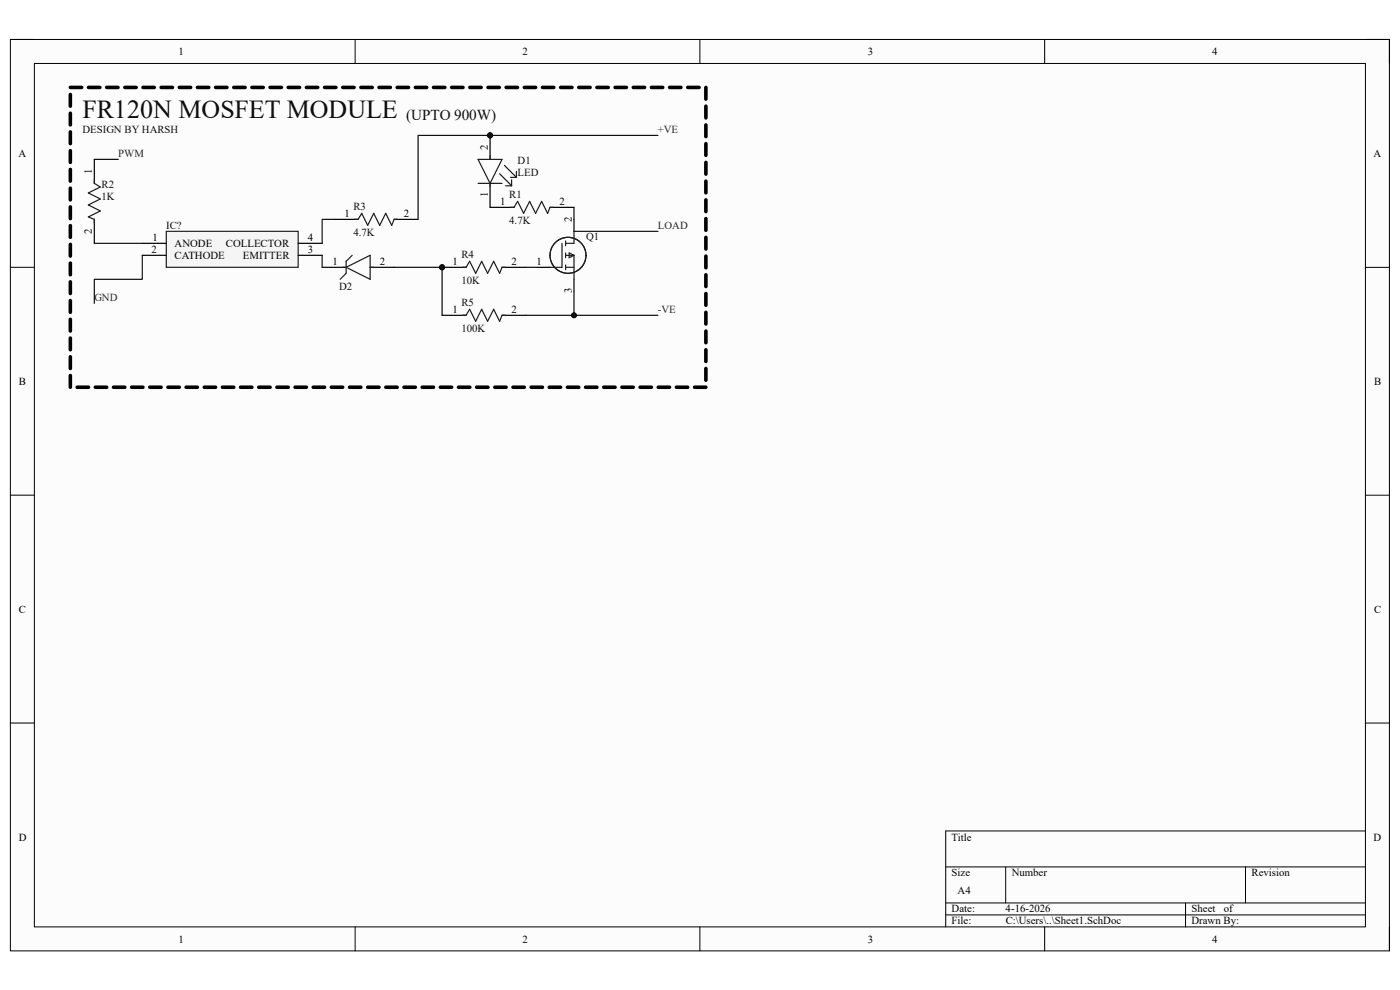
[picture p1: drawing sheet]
<svg xmlns="http://www.w3.org/2000/svg" width="297mm" height="210mm" viewBox="0 0 297 210" stroke-linecap="round" stroke-linejoin="round" font-family="sans-serif">
<path d="M2.2 8.4h292.6v193.3h-292.6z" fill-rule="evenodd" fill="#fcfcfc"/>
<path d="M2.2 8.4h292.6v193.3h-292.6z" fill="none" stroke="#000" stroke-width=".21"/>
<path d="M7.3 13.5h282.4v183.1h-282.4z" fill-rule="evenodd" fill="#fcfcfc"/>
<g fill="none" stroke="#000" stroke-width=".21">
<path d="M2.2 8.4h5.1M7.3 13.5h282.4v183.1h-282.4zM75.3 8.4v5.1M148.5 8.4v5.1M221.6 8.4v5.1M289.7 8.4h5.1v5.1M2.2 56.7h5.1M289.7 56.7h5.1M2.2 105h5.1M289.7 105.1h5.1M2.2 153.4h5.1M289.7 153.4h5.1"/>
<path d="M289.7 176.3h-89.1v20.3M75.3 196.6v5.1M148.5 196.6v5.1M200.6 183.9h89.1M200.6 191.5h89.1M200.6 194.1h89.1M213.4 183.9v7.6M221.6 196.6v5.1M251.5 191.5v5.1M264.2 183.9v7.6M294.8 196.6v5.1"/>
</g>
<path d="M114.1 56.7h2.6M121.8 46.5v2.6M121.8 59.3v2.5" fill="none" stroke="#000" stroke-width=".25"/>
<g fill="none" stroke="#1c1c1c" stroke-width=".25">
<path d="M119.2 51.6v5.1h-2.5M120 56.7h1.8M120 54.2h1.8M120 51.1v1M120 53.7v1M120 56.2v1M120.8 53.7l1 .5-1 .5zM121.8 49.1v2.5h-1.8M121.8 54.2v5.1"/>
<circle cx="120.5" cy="54.2" r="3.8"/>
</g>
<circle cx="93.8" cy="56.7" r=".51" fill="#0e0e0e"/>
<circle cx="93.8" cy="56.7" r=".51" fill="none" stroke="#0e0e0e" stroke-width=".21"/>
<path d="M93.8 56.7h5.1" fill="none" stroke="#000" stroke-width=".25"/>
<circle cx="93.8" cy="56.7" r=".51" fill="#0e0e0e"/>
<circle cx="93.8" cy="56.7" r=".51" fill="none" stroke="#0e0e0e" stroke-width=".21"/>
<path d="M20 33.8v5.1M20 46.5v5.1M70.9 46.5h5.1M83.6 46.5h5.1M104 44h5.1M106.5 56.7h5.1M116.7 44h5.1M93.8 66.9h5.1M106.5 66.9h5.1" fill="none" stroke="#000" stroke-width=".25"/>
<path d="M20 38.1v.8l1.3 .8-2.6 1.2 2.6 1.3-2.6 1.3 2.6 1.3-2.6 1.2 1.3 .5v.8M75.2 46.5h.8l.7-1.2 1.3 2.5 1.3-2.5 1.3 2.5 1.2-2.5 1.3 2.5 .5-1.3h.8M98.1 56.7h.8l.7-1.3 1.3 2.6 1.3-2.6 1.3 2.6 1.2-2.6 1.3 2.6 .5-1.3h.8M108.3 44h.8l.7-1.3 1.3 2.6 1.3-2.6 1.2 2.6 1.3-2.6 1.3 2.6 .5-1.3h.7M98.1 66.9h.8l.7-1.3 1.3 2.6 1.3-2.6 1.3 2.6 1.2-2.6 1.3 2.6 .5-1.3h.8" fill="none" stroke="#1c1c1c" stroke-width=".25"/>
<circle cx="104" cy="28.7" r=".51" fill="#0e0e0e"/>
<circle cx="104" cy="28.7" r=".51" fill="none" stroke="#0e0e0e" stroke-width=".21"/>
<path d="M104 28.7v5.1" fill="none" stroke="#000" stroke-width=".25"/>
<circle cx="104" cy="28.7" r=".51" fill="#0e0e0e"/>
<circle cx="104" cy="28.7" r=".51" fill="none" stroke="#0e0e0e" stroke-width=".21"/>
<path d="M104 38.9v5.1M68.3 56.7h5.1M78.5 56.7h5.1" fill="none" stroke="#000" stroke-width=".25"/>
<g fill="none" stroke="#1c1c1c" stroke-width=".25">
<path d="M101.4 33.8h5.1l-2.5 5.1zM101.4 38.9h5.1M104 33.1v.7M104 38.9v.8M106 36.9l2.5 2.5M107 35.1l2.6 2.5M107.3 39.4h1.2M108.3 37.6h1.3M108.5 38.1v1.3M109.6 36.4v1.2M72.7 56.7h.7M73.4 56.7l5.1-2.5v5.1z"/>
<path d="M74.7 54.2l-1.3 1.2v2.6l-1.2 1.3M78.5 56.7h.8"/>
</g>
<g fill="none" stroke="#000" stroke-width=".76">
<path d="M14.9 18.5h2.4M18.8 18.5h2.4M22.6 18.5h2.4M26.5 18.5h2.4M30.3 18.5h2.4M34.2 18.5h2.4M38 18.5h2.4M41.9 18.5h2.4M45.7 18.5h2.4M49.6 18.5h2.4M53.4 18.5h2.5M57.3 18.5h2.4"/>
<path d="M61.2 18.5h2.4M65 18.5h2.4M68.9 18.5h2.4M72.7 18.5h2.4M76.6 18.5h2.4M80.4 18.5h2.4M84.3 18.5h2.4M88.1 18.5h2.4M92 18.5h2.4M95.8 18.5h2.4M99.7 18.5h2.4M103.5 18.5h2.4"/>
<path d="M107.4 18.5h2.4M111.2 18.5h2.4M115.1 18.5h2.4M118.9 18.5h2.4M122.8 18.5h2.4M126.6 18.5h2.4M130.5 18.5h2.4M134.3 18.5h2.5M138.2 18.5h2.4M142 18.5h2.5M145.9 18.5h2.4M149.8 18.5v2.5"/>
<path d="M14.9 20v2.5M14.9 24v2.5M14.9 28v2.5M14.9 32v2.4M14.9 35.9v2.5M14.9 39.9v2.5M149.8 22.5v2.5M149.8 26.5v2.5M149.8 30.5v2.5M149.8 34.4v2.5M149.8 38.4v2.5M14.9 43.9v2.5"/>
<path d="M14.9 47.9v2.4M14.9 51.8v2.5M14.9 55.8v2.5M14.9 59.8v2.5M149.8 42.4v2.5M149.8 46.4v2.5M149.8 50.4v2.4M149.8 54.3v2.5M149.8 58.3v2.5M14.9 63.8v2.4M14.9 67.7v2.5M14.9 71.7v2.5"/>
<path d="M14.9 75.7v2.5M14.9 79.7v2.4M149.8 62.3v2.5M149.8 66.3v2.4M149.8 70.2v2.5M149.8 74.2v2.5M149.8 78.2v2.5M16.4 82.1h2.4M20.2 82.1h2.4M24.1 82.1h2.4M27.9 82.1h2.4M31.8 82.1h2.4"/>
<path d="M35.6 82.1h2.4M39.5 82.1h2.4M43.3 82.1h2.4M47.2 82.1h2.4M51 82.1h2.4M54.9 82.1h2.4M58.7 82.1h2.5M62.6 82.1h2.4M66.4 82.1h2.5M70.3 82.1h2.4M74.2 82.1h2.4M78 82.1h2.4"/>
<path d="M81.9 82.1h2.4M85.7 82.1h2.4M89.6 82.1h2.4M93.4 82.1h2.4M97.3 82.1h2.4M101.1 82.1h2.4M105 82.1h2.4M108.8 82.1h2.4M112.7 82.1h2.4M116.5 82.1h2.4M120.4 82.1h2.4M124.2 82.1h2.4"/>
<path d="M128.1 82.1h2.4M131.9 82.1h2.4M135.8 82.1h2.4M139.6 82.1h2.4M143.5 82.1h2.4M147.3 82.1h2.5"/>
</g>
<path d="M35.3 49.1h28v7.6h-28z" fill-rule="evenodd" fill="#f5f5f5"/>
<path d="M35.3 49.1h28v7.6h-28z" fill="none" stroke="#262626" stroke-width=".25"/>
<path d="M30.2 51.6h5.1M30.2 54.2h5.1M63.3 51.6h5M63.3 54.2h5" fill="none" stroke="#000" stroke-width=".25"/>
<path d="M111.6 56.7h2.5M121.8 61.8v5.1h-10.2" fill="none" stroke="#0e0e0e" stroke-width=".25"/>
<circle cx="121.8" cy="66.9" r=".51" fill="#0e0e0e"/>
<circle cx="121.8" cy="66.9" r=".51" fill="none" stroke="#0e0e0e" stroke-width=".21"/>
<path d="M93.8 56.7v10.2" fill="none" stroke="#0e0e0e" stroke-width=".25"/>
<circle cx="93.8" cy="56.7" r=".51" fill="#0e0e0e"/>
<circle cx="93.8" cy="56.7" r=".51" fill="none" stroke="#0e0e0e" stroke-width=".21"/>
<path d="M104 28.7h-15.3v17.8M121.8 44v2.5" fill="none" stroke="#0e0e0e" stroke-width=".25"/>
<circle cx="104" cy="28.7" r=".51" fill="#0e0e0e"/>
<circle cx="104" cy="28.7" r=".51" fill="none" stroke="#0e0e0e" stroke-width=".21"/>
<path d="M104 28.7h35.6" fill="none" stroke="#0e0e0e" stroke-width=".25"/>
<circle cx="104" cy="28.7" r=".51" fill="#0e0e0e"/>
<circle cx="104" cy="28.7" r=".51" fill="none" stroke="#0e0e0e" stroke-width=".21"/>
<path d="M121.8 49.1h17.8M121.8 66.9h17.8" fill="none" stroke="#0e0e0e" stroke-width=".25"/>
<circle cx="121.8" cy="66.9" r=".51" fill="#0e0e0e"/>
<circle cx="121.8" cy="66.9" r=".51" fill="none" stroke="#0e0e0e" stroke-width=".21"/>
<path d="M83.6 56.7h10.2" fill="none" stroke="#0e0e0e" stroke-width=".25"/>
<circle cx="93.8" cy="56.7" r=".51" fill="#0e0e0e"/>
<circle cx="93.8" cy="56.7" r=".51" fill="none" stroke="#0e0e0e" stroke-width=".21"/>
<path d="M20 33.8h5.1M20 51.6h10.2M30.2 54.2v5.1h-10.2v5M68.3 54.2v2.5M70.9 46.5h-2.6v5.1" fill="none" stroke="#0e0e0e" stroke-width=".25"/>
<text font-size="5.5" fill="#0e0e0e" x="17.5" y="25">FR120N MOSFET MODULE</text>
<text font-size="3.2" fill="#0e0e0e" x="86.1" y="25.4">(UPTO 900W)</text>
<g font-size="2.3">
<text x="37.9" y="11.7">1</text>
<text x="110.9" y="11.7">2</text>
<text x="184.1" y="11.7">3</text>
<text x="257.1" y="11.7">4</text>
<text x="3.9" y="33.3">A</text>
<text x="103.5" y="31.8" transform="rotate(-90 103.5 31.8)">2</text>
<text x="291.4" y="33.3">A</text>
<text x="19.5" y="36.9" transform="rotate(-90 19.5 36.9)">1</text>
<text x="103.5" y="41.8" transform="rotate(-90 103.5 41.8)">1</text>
<text x="73.1" y="46">1</text>
<text x="85.6" y="46">2</text>
<text x="106.1" y="43.5">1</text>
<text x="118.7" y="43.5">2</text>
<text x="121.3" y="47" transform="rotate(-90 121.3 47)">2</text>
<text x="19.5" y="49.6" transform="rotate(-90 19.5 49.6)">2</text>
<text x="32.2" y="53.6">2</text>
<text x="32.4" y="51.1">1</text>
<text x="37" y="52.4">ANODE</text>
<text x="47.9" y="52.4">COLLECTOR</text>
<text x="65.3" y="51.1">4</text>
<text x="65.3" y="53.6">3</text>
<text x="37" y="54.9">CATHODE</text>
<text x="51.5" y="54.9">EMITTER</text>
<text x="70.5" y="56.2">1</text>
<text x="80.6" y="56.2">2</text>
<text x="96" y="56.2">1</text>
<text x="108.5" y="56.2">2</text>
<text x="113.8" y="56.2">1</text>
<text x="121.3" y="62.2" transform="rotate(-90 121.3 62.2)">3</text>
<text x="96" y="66.4">1</text>
<text x="108.5" y="66.4">2</text>
<text x="4" y="81.6">B</text>
<text x="291.5" y="81.6">B</text>
<text x="4" y="130">C</text>
<text x="291.5" y="130">C</text>
<text x="4" y="178.3">D</text>
<text x="201.9" y="178.3">Title</text>
<text x="291.4" y="178.3">D</text>
<text x="201.9" y="185.9">Size</text>
<text x="214.6" y="185.9">Number</text>
<text x="265.5" y="185.9">Revision</text>
<text x="203.2" y="189.7">A4</text>
<text x="201.9" y="193.5">Date:</text>
<text x="201.9" y="196.1">File:</text>
<text x="213.3" y="193.5">4-16-2026</text>
<text x="213.4" y="196.1">C:\Users\..\Sheet1.SchDoc</text>
<text x="252.8" y="193.5">Sheet</text>
<text x="252.8" y="196.1">Drawn By:</text>
<text x="259.6" y="193.5">of</text>
<text x="37.9" y="199.9">1</text>
<text x="110.9" y="199.9">2</text>
<text x="184.1" y="199.9">3</text>
<text x="257.1" y="199.9">4</text>
</g>
<g font-size="2.3" fill="#0e0e0e">
<text x="17.5" y="28.2">DESIGN BY HARSH</text>
<text x="109.8" y="34.8">D1</text>
<text x="21.5" y="39.9">R2</text>
<text x="108" y="42">R1</text>
<text x="109.8" y="37.4">LED</text>
<text x="21.5" y="42.5">1K</text>
<text x="75" y="44.5">R3</text>
<text x="108" y="47.5">4.7K</text>
<text x="35.3" y="48.6">IC?</text>
<text x="75" y="50.1">4.7K</text>
<text x="124.3" y="50.8">Q1</text>
<text x="97.9" y="54.7">R4</text>
<text x="71.9" y="61.6">D2</text>
<text x="97.9" y="60.2">10K</text>
<text x="97.9" y="64.9">R5</text>
<text x="97.9" y="70.4">100K</text>
</g>
<g font-size="2.3" fill="#262626">
<text x="139.6" y="28.2">+VE</text>
<text x="25.1" y="33.3">PWM</text>
<text x="139.6" y="48.6">LOAD</text>
<text x="20" y="63.8">GND</text>
<text x="139.6" y="66.4">-VE</text>
</g>
</svg>
